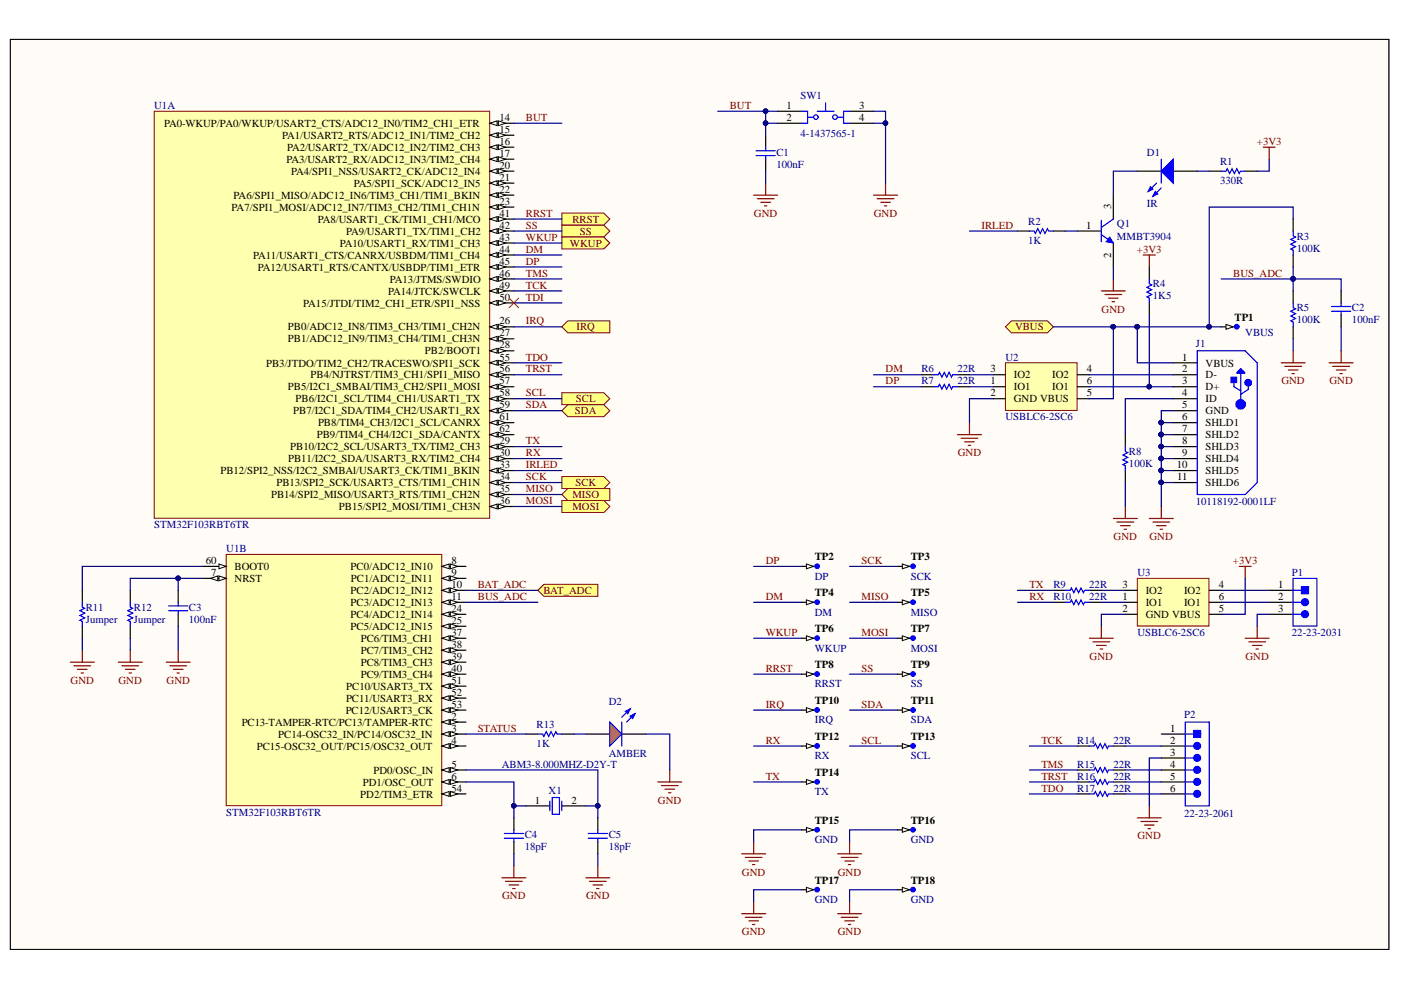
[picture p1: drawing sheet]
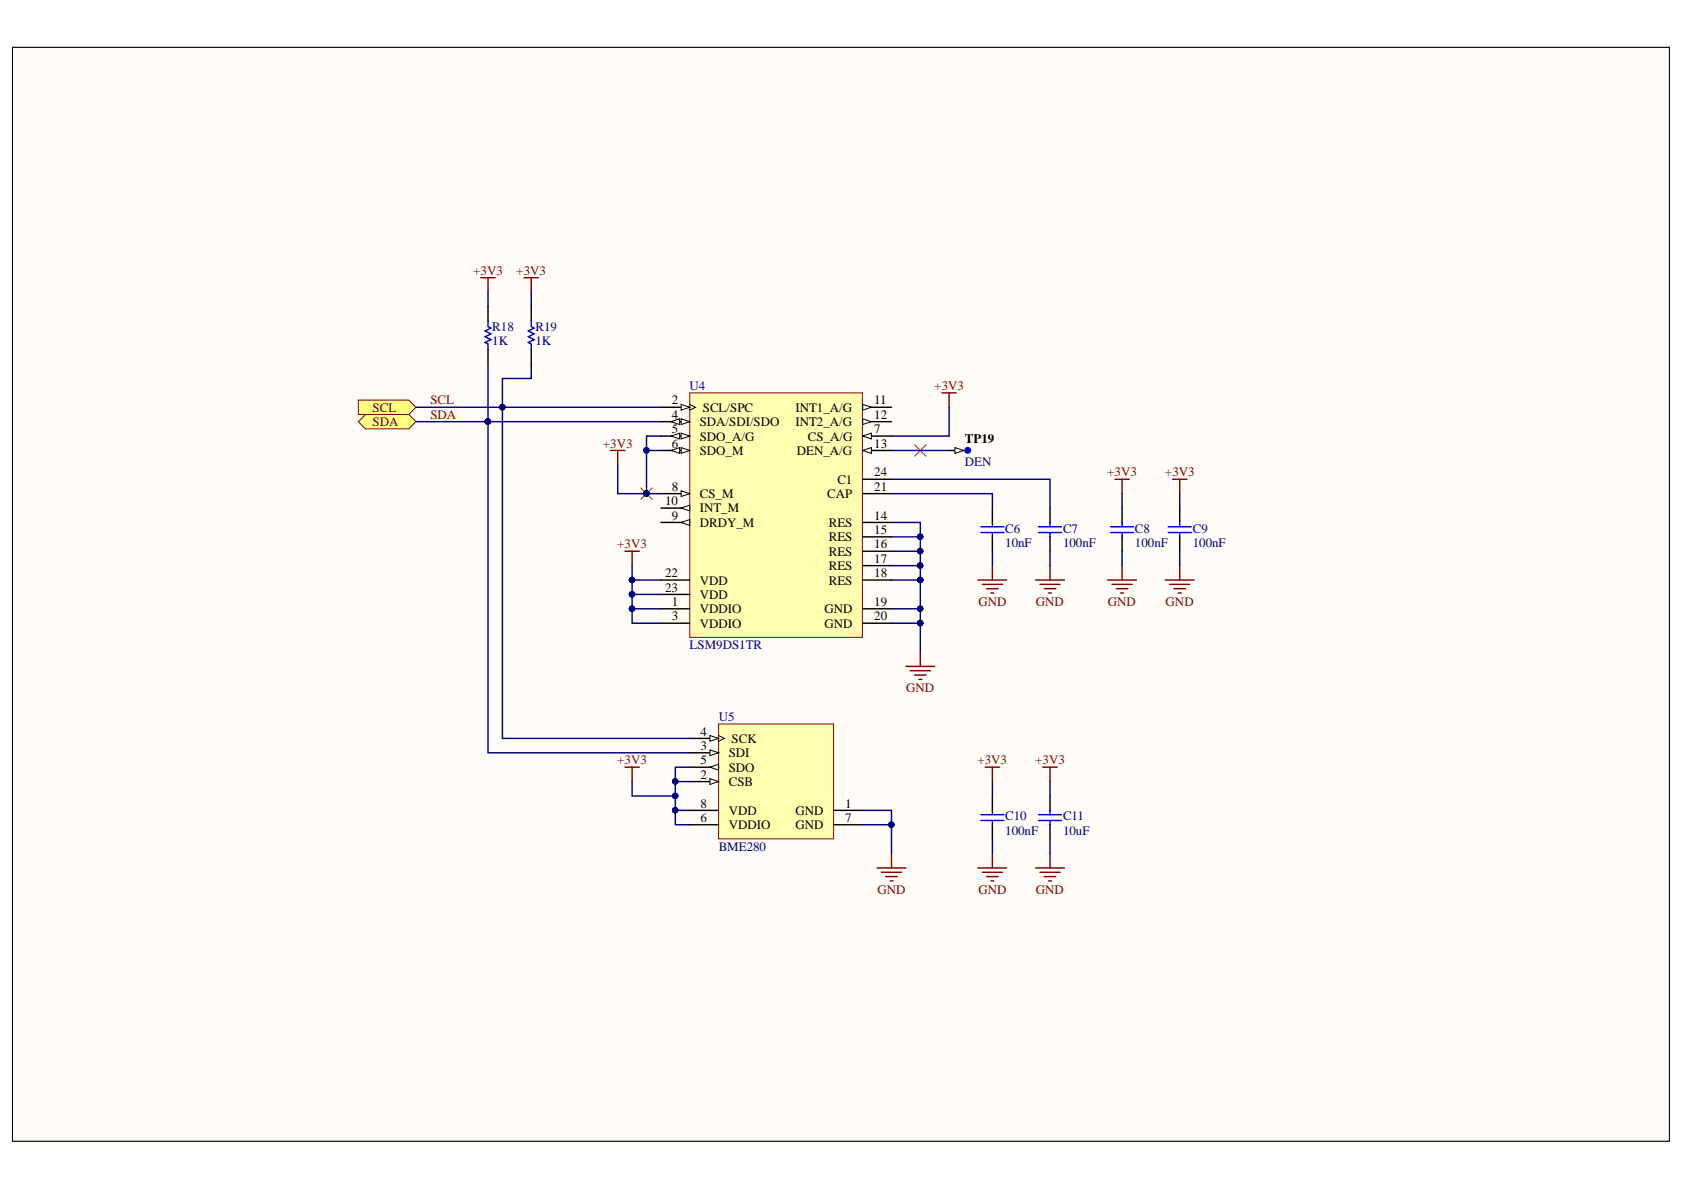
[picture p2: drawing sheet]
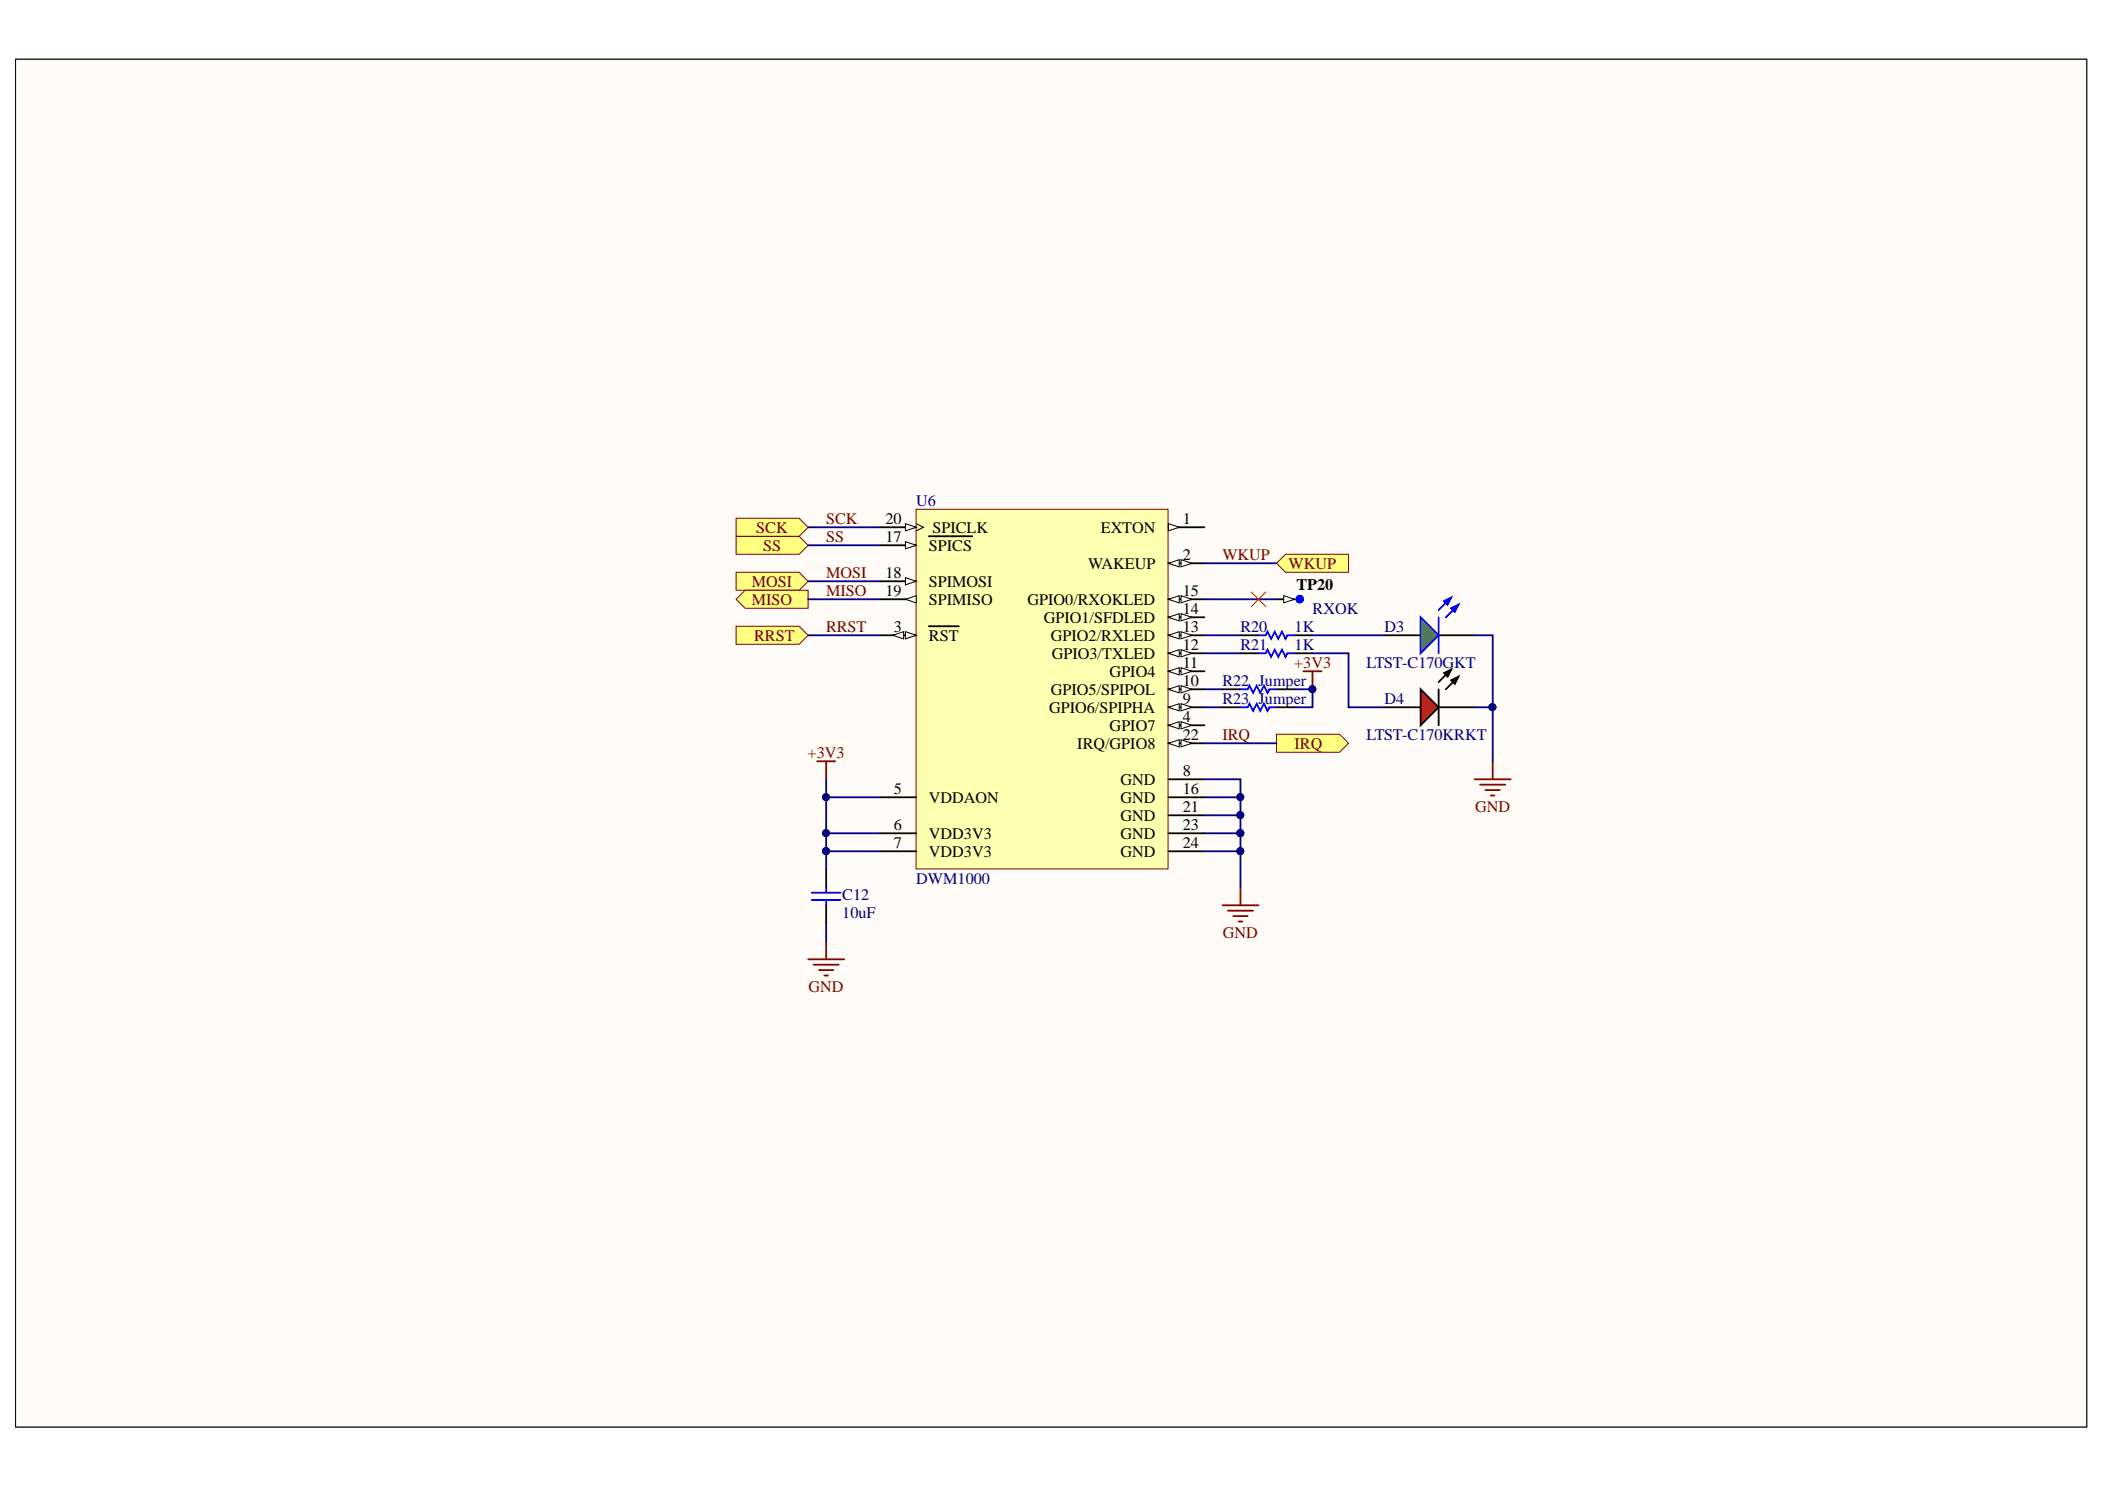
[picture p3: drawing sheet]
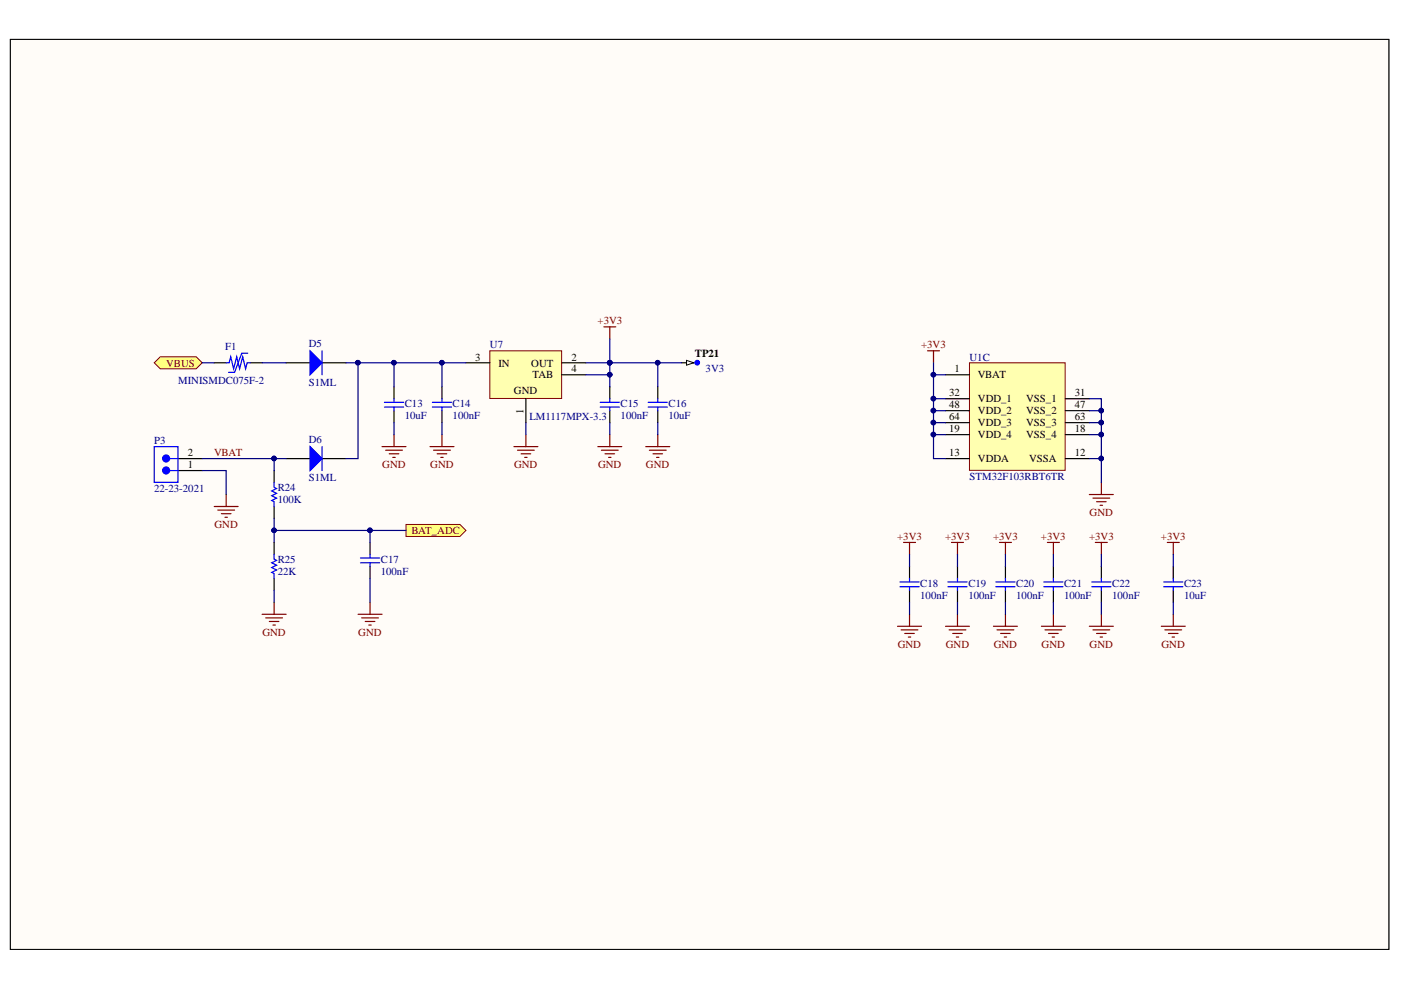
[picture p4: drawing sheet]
# Altium project PositionMiniModule.PrjPcb
4 sheets, 90 parts. Net scope: flat (ports and power ports of the same name join across sheets).
Board file: PCB.PcbDoc
Sheets:
  1_MCU.SchDoc
  2_Sensors.SchDoc
  3_Radio.SchDoc
  4_Power.SchDoc

## Sheet 1_MCU.SchDoc
size A4

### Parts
C1  100nF  [CAPC0603(1608)100_M]
C2  100nF  [CAPC0603(1608)100_M]
C3  100nF  [CAPC0603(1608)100_M]
C4  18pF  [CAPC0603(1608)100_M]
C5  18pF  [CAPC0603(1608)100_M]
D1  IR  [Type 3mm]
D2  AMBER  [LTST-C171AKT_V]
J1  10118192-0001LF  [FCI-10118192-0001LF-5_V]
P1  22-23-2031  [MOLX-22-23-2031_V]
P2  22-23-2061  [MOLX-22-23-2061_V]
Q1  MMBT3904  [FAIR-SOT23-3_V]
R1  330R  [RESC0603(1608)_M]
R2  1K  [RESC0603(1608)_M]
R3  100K  [RESC0603(1608)_M]
R4  1K5  [RESC0603(1608)_M]
R5  100K  [RESC0603(1608)_M]
R6  22R  [RESC0603(1608)_M]
R7  22R  [RESC0603(1608)_M]
R8  100K  [RESC0603(1608)_M]
R9  22R  [RESC0603(1608)_M]
R10  22R  [RESC0603(1608)_M]
R11  Jumper  [RESC0805(2012)_M]
R12  Jumper  [RESC0805(2012)_M]
R13  1K  [RESC0603(1608)_M]
R14  22R  [RESC0603(1608)_M]
R15  22R  [RESC0603(1608)_M]
R16  22R  [RESC0603(1608)_M]
R17  22R  [RESC0603(1608)_M]
SW1  4-1437565-1  [TECO-4-1437565-1_V]
TP1  VBUS  [TP-SM-C-100]  (no BOM)
TP2  DP  [TP-SM-C-100]  (no BOM)
TP3  SCK  [TP-SM-C-100]  (no BOM)
TP4  DM  [TP-SM-C-100]  (no BOM)
TP5  MISO  [TP-SM-C-100]  (no BOM)
TP6  WKUP  [TP-SM-C-100]  (no BOM)
TP7  MOSI  [TP-SM-C-100]  (no BOM)
TP8  RRST  [TP-SM-C-100]  (no BOM)
TP9  SS  [TP-SM-C-100]  (no BOM)
TP10  IRQ  [TP-SM-C-100]  (no BOM)
TP11  SDA  [TP-SM-C-100]  (no BOM)
TP12  RX  [TP-SM-C-100]  (no BOM)
TP13  SCL  [TP-SM-C-100]  (no BOM)
TP14  TX  [TP-SM-C-100]  (no BOM)
TP15  GND  [TP-SM-C-100]  (no BOM)
TP16  GND  [TP-SM-C-100]  (no BOM)
TP17  GND  [TP-SM-C-100]  (no BOM)
TP18  GND  [TP-SM-C-100]  (no BOM)
U1  STM32F103RBT6TR  [STM-LQFP64_N]  (parts A,B of 3)
U2  USBLC6-2SC6  [SOT95P280X145-6N]
U3  USBLC6-2SC6  [SOT95P280X145-6N]
X1  ABM3-8.000MHZ-D2Y-T  [ABRA-ABM3-2_V]

### Ports
BAT_ADC (in), IRQ (in), MISO (in), MOSI (out), RRST (out), SCK (out), SCL (out), SDA (bidir), SS (out), VBUS (bidir), WKUP (out)

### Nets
+3V3: R1.2 R4.2 U3.5(VBUS)
GND: C1.2 C2.2 C3.2 C4.1 C5.1 D2.C J1.5(GND) J1.6(SHLD1) J1.7(SHLD2) J1.8(SHLD3) J1.9(SHLD4) J1.10(SHLD5) J1.11(SHLD6) P1.3 P2.3 Q1.2(E) R5.1 R8.1 R11.1 R12.1 SW1.3 SW1.4 TP15.1 TP16.1 TP17.1 TP18.1 U2.2(GND) U3.2(GND)
BAT_ADC: U1.10(PC2/ADC12_IN12) ; port BAT_ADC
BUS_ADC: C2.1 R3.1 R5.2 U1.11(PC3/ADC12_IN13)
BUT: C1.1 SW1.1 SW1.2 U1.14(PA0-WKUP/PA0/WKUP/USART2_CTS/ADC12_IN0/TIM2_CH1_ETR)
DM: R6.1 TP4.1 U1.44(PA11/USART1_CTS/CANRX/USBDM/TIM1_CH4)
DP: R7.1 TP2.1 U1.45(PA12/USART1_RTS/CANTX/USBDP/TIM1_ETR)
IRLED: R2.2 U1.33(PB12/SPI2_NSS/I2C2_SMBAl/USART3_CK/TIM1_BKIN)
IRQ: TP10.1 U1.26(PB0/ADC12_IN8/TIM3_CH3/TIM1_CH2N) ; port IRQ
MISO: TP5.1 U1.35(PB14/SPI2_MISO/USART3_RTS/TIM1_CH2N) ; port MISO
MOSI: TP7.1 U1.36(PB15/SPI2_MOSI/TIM1_CH3N) ; port MOSI
RRST: TP8.1 U1.41(PA8/USART1_CK/TIM1_CH1/MCO) ; port RRST
RX: R10.1 TP12.1 U1.30(PB11/I2C2_SDA/USART3_RX/TIM2_CH4)
SCK: TP3.1 U1.34(PB13/SPI2_SCK/USART3_CTS/TIM1_CH1N) ; port SCK
SCL: TP13.1 U1.58(PB6/I2C1_SCL/TIM4_CH1/USART1_TX) ; port SCL
SDA: TP11.1 U1.59(PB7/I2C1_SDA/TIM4_CH2/USART1_RX) ; port SDA
SS: TP9.1 U1.42(PA9/USART1_TX/TIM1_CH2) ; port SS
STATUS: R13.2 U1.3(PC14-OSC32_IN/PC14/OSC32_IN)
TCK: R14.1 U1.49(PA14/JTCK/SWCLK)
TDI: U1.50(PA15/JTDI/TIM2_CH1_ETR/SPI1_NSS)
TDO: R17.1 U1.55(PB3/JTDO/TIM2_CH2/TRACESWO/SPI1_SCK)
TMS: R15.1 U1.46(PA13/JTMS/SWDIO)
TRST: R16.1 U1.56(PB4/NJTRST/TIM3_CH1/SPI1_MISO)
TX: R9.1 TP14.1 U1.29(PB10/I2C2_SCL/USART3_TX/TIM2_CH3)
WKUP: TP6.1 U1.43(PA10/USART1_RX/TIM1_CH3) ; port WKUP
NetC3_1: C3.1 R12.2 U1.7(NRST)
NetC4_2: C4.2 U1.6(PD1/OSC_OUT) X1.1(X1)
NetC5_2: C5.2 U1.5(PD0/OSC_IN) X1.2(X2)
NetD1_1: D1.1(K) Q1.3(C)
NetD1_2: D1.2(A) R1.1
NetD2_A: D2.A R13.1
NetF1_1: J1.1(VBUS) R3.2 TP1.1 U2.5(VBUS) ; port VBUS
NetJ1_2: J1.2(D-) U2.4(IO2)
NetJ1_3: J1.3(D+) R4.1 U2.6(IO1)
NetJ1_4: J1.4(ID) R8.2
NetP1_1: P1.1 U3.4(IO2)
NetP1_2: P1.2 U3.6(IO1)
NetP2_2: P2.2 R14.2
NetP2_4: P2.4 R15.2
NetP2_5: P2.5 R16.2
NetP2_6: P2.6 R17.2
NetQ1_1: Q1.1(B) R2.1
NetR6_2: R6.2 U2.3(IO2)
NetR7_2: R7.2 U2.1(IO1)
NetR9_2: R9.2 U3.3(IO2)
NetR10_2: R10.2 U3.1(IO1)
NetR11_2: R11.2 U1.60(BOOT0)

Not connected (* = marked no-connect by the designer): P2 1; U1 2(PC13-TAMPER-RTC/PC13/TAMPER-RTC) 4(PC15-OSC32_OUT/PC15/OSC32_OUT) 8(PC0/ADC12_IN10) 9(PC1/ADC12_IN11) 15(PA1/USART2_RTS/ADC12_IN1/TIM2_CH2) 16(PA2/USART2_TX/ADC12_IN2/TIM2_CH3) 17(PA3/USART2_RX/ADC12_IN3/TIM2_CH4) 20(PA4/SPI1_NSS/USART2_CK/ADC12_IN4) 21(PA5/SPI1_SCK/ADC12_IN5) 22(PA6/SPI1_MISO/ADC12_IN6/TIM3_CH1/TIM1_BKIN) 23(PA7/SPI1_MOSI/ADC12_IN7/TIM3_CH2/TIM1_CH1N) 24(PC4/ADC12_IN14) 25(PC5/ADC12_IN15) 27(PB1/ADC12_IN9/TIM3_CH4/TIM1_CH3N) 28(PB2/BOOT1) 37(PC6/TIM3_CH1) 38(PC7/TIM3_CH2) 39(PC8/TIM3_CH3) 40(PC9/TIM3_CH4) 51(PC10/USART3_TX) 52(PC11/USART3_RX) 53(PC12/USART3_CK) 54(PD2/TIM3_ETR) 57(PB5/I2C1_SMBAI/TIM3_CH2/SPI1_MOSI) 61(PB8/TIM4_CH3/I2C1_SCL/CANRX) 62(PB9/TIM4_CH4/I2C1_SDA/CANTX)

## Sheet 2_Sensors.SchDoc
size A4

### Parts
C6  10nF  [CAPC0603(1608)100_M]
C7  100nF  [CAPC0603(1608)100_M]
C8  100nF  [CAPC0603(1608)100_M]
C9  100nF  [CAPC0603(1608)100_M]
C10  100nF  [CAPC0603(1608)100_M]
C11  10uF  [CAPC1206(3216)130_L]
R18  1K  [RESC0603(1608)_M]
R19  1K  [RESC0603(1608)_M]
TP19  DEN  [TP-SM-C-100]  (no BOM)
U4  LSM9DS1TR  [STM-LGA-24_3500X3000X1000]
U5  BME280  [BOSC-BME280-8_V]

### Ports
SCL (in), SDA (bidir)

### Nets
+3V3: C8.1 C9.1 C10.1 C11.2 R18.2 R19.2 U4.1(VDDIO) U4.3(VDDIO) U4.5(SDO_A/G) U4.6(SDO_M) U4.7(CS_A/G) U4.8(CS_M) U4.22(VDD) U4.23(VDD) U5.2(CSB) U5.5(SDO) U5.6(VDDIO) U5.8(VDD)
GND: C6.1 C7.2 C8.2 C9.2 C10.2 C11.1 U4.14(RES) U4.15(RES) U4.16(RES) U4.17(RES) U4.18(RES) U4.19(GND) U4.20(GND) U5.1(GND) U5.7(GND)
SCL: R19.1 U4.2(SCL/SPC) U5.4(SCK) ; port SCL
SDA: R18.1 U4.4(SDA/SDI/SDO) U5.3(SDI) ; port SDA
NetC6_2: C6.2 U4.21(CAP)
NetC7_1: C7.1 U4.24(C1)
NetTP19_1: TP19.1 U4.13(DEN_A/G)

Not connected (* = marked no-connect by the designer): U4 9(DRDY_M) 10(INT_M) 11(INT1_A/G) 12(INT2_A/G)

## Sheet 3_Radio.SchDoc
size A4

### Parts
C12  10uF  [CAPC1206(3216)130_L]
D3  LTST-C170GKT  [LTST-C170GKT_V]
D4  LTST-C170KRKT  [LTST-C170KRKT_V]
R20  1K  [RESC0603(1608)_M]
R21  1K  [RESC0603(1608)_M]
R22  Jumper  [RESC0805(2012)_M]
R23  Jumper  [RESC0805(2012)_M]
TP20  RXOK  [TP-SM-C-100]  (no BOM)
U6  DWM1000  [DECW-DWM1000-24_V]

### Ports
IRQ (out), MISO (out), MOSI (in), RRST (in), SCK (in), SS (in), WKUP (in)

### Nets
+3V3: C12.2 R22.1 R23.1 U6.5(VDDAON) U6.6(VDD3V3) U6.7(VDD3V3)
GND: C12.1 D3.C D4.2(K) U6.8(GND) U6.16(GND) U6.21(GND) U6.23(GND) U6.24(GND)
IRQ: U6.22(IRQ/GPIO8) ; port IRQ
MISO: U6.19(SPIMISO) ; port MISO
MOSI: U6.18(SPIMOSI) ; port MOSI
RRST: U6.3(~{RST}) ; port RRST
SCK: U6.20(SPICLK) ; port SCK
SS: U6.17(~{SPICS}) ; port SS
WKUP: U6.2(WAKEUP) ; port WKUP
NetD3_A: D3.A R20.1
NetD4_1: D4.1(A) R21.1
NetR20_2: R20.2 U6.13(GPIO2/RXLED)
NetR21_2: R21.2 U6.12(GPIO3/TXLED)
NetR22_2: R22.2 U6.10(GPIO5/SPIPOL)
NetR23_2: R23.2 U6.9(GPIO6/SPIPHA)
NetTP20_1: TP20.1 U6.15(GPIO0/RXOKLED)

Not connected (* = marked no-connect by the designer): U6 1(EXTON) 4(GPIO7) 11(GPIO4) 14(GPIO1/SFDLED)

## Sheet 4_Power.SchDoc
size A4

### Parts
C13  10uF  [CAPC1206(3216)130_L]
C14  100nF  [CAPC0603(1608)100_M]
C15  100nF  [CAPC0603(1608)100_M]
C16  10uF  [CAPC1206(3216)130_L]
C17  100nF  [CAPC0603(1608)100_M]
C18  100nF  [CAPC0603(1608)100_M]
C19  100nF  [CAPC0603(1608)100_M]
C20  100nF  [CAPC0603(1608)100_M]
C21  100nF  [CAPC0603(1608)100_M]
C22  100nF  [CAPC0603(1608)100_M]
C23  10uF  [CAPC1206(3216)130_L]
D5  S1ML  [TWS-S1ML_V]
D6  S1ML  [TWS-S1ML_V]
F1  MINISMDC075F-2  [TECO-MINISMDC075F_V]
P3  22-23-2021  [MOLX-22-23-2021_V]
R24  100K  [RESC0603(1608)_M]
R25  22K  [RESC0603(1608)_M]
TP21  3V3  [TP-SM-C-100]  (no BOM)
U1  STM32F103RBT6TR  [STM-LQFP64_N]  (part C of 3)
U7  LM1117MPX-3.3  [MP04A_N]

### Ports
BAT_ADC (out), VBUS (bidir)

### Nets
+3V3: C15.2 C16.2 C18.2 C19.2 C20.2 C21.2 C22.2 C23.2 TP21.1 U1.1(VBAT) U1.13(VDDA) U1.19(VDD_4) U1.32(VDD_1) U1.48(VDD_2) U1.64(VDD_3) U7.2(OUT) U7.4(TAB)
GND: C13.1 C14.1 C15.1 C16.1 C17.1 C18.1 C19.1 C20.1 C21.1 C22.1 C23.1 P3.1 R25.1 U1.12(VSSA) U1.18(VSS_4) U1.31(VSS_1) U1.47(VSS_2) U1.63(VSS_3) U7.1(GND)
BAT_ADC: C17.2 R24.1 R25.2 ; port BAT_ADC
VBAT: D6.1(A) P3.2 R24.2
NetC13_2: C13.2 C14.2 D5.2(K) D6.2(K) U7.3(IN)
NetD5_1: D5.1(A) F1.2
NetF1_1: F1.1 ; port VBUS

## Nets that join several sheets
+3V3: 1_MCU (R1.2 R4.2 U3.5), 2_Sensors (18 pins), 3_Radio (6 pins), 4_Power (17 pins)
GND: 1_MCU (28 pins), 2_Sensors (15 pins), 3_Radio (8 pins), 4_Power (19 pins)
BAT_ADC: 1_MCU (U1.10), 4_Power (C17.2 R24.1 R25.2)
IRQ: 1_MCU (TP10.1 U1.26), 3_Radio (U6.22)
MISO: 1_MCU (TP5.1 U1.35), 3_Radio (U6.19)
MOSI: 1_MCU (TP7.1 U1.36), 3_Radio (U6.18)
NetF1_1: 1_MCU (J1.1 R3.2 TP1.1 U2.5), 4_Power (F1.1)
RRST: 1_MCU (TP8.1 U1.41), 3_Radio (U6.3)
SCK: 1_MCU (TP3.1 U1.34), 3_Radio (U6.20)
SCL: 1_MCU (TP13.1 U1.58), 2_Sensors (R19.1 U4.2 U5.4)
SDA: 1_MCU (TP11.1 U1.59), 2_Sensors (R18.1 U4.4 U5.3)
SS: 1_MCU (TP9.1 U1.42), 3_Radio (U6.17)
WKUP: 1_MCU (TP6.1 U1.43), 3_Radio (U6.2)
